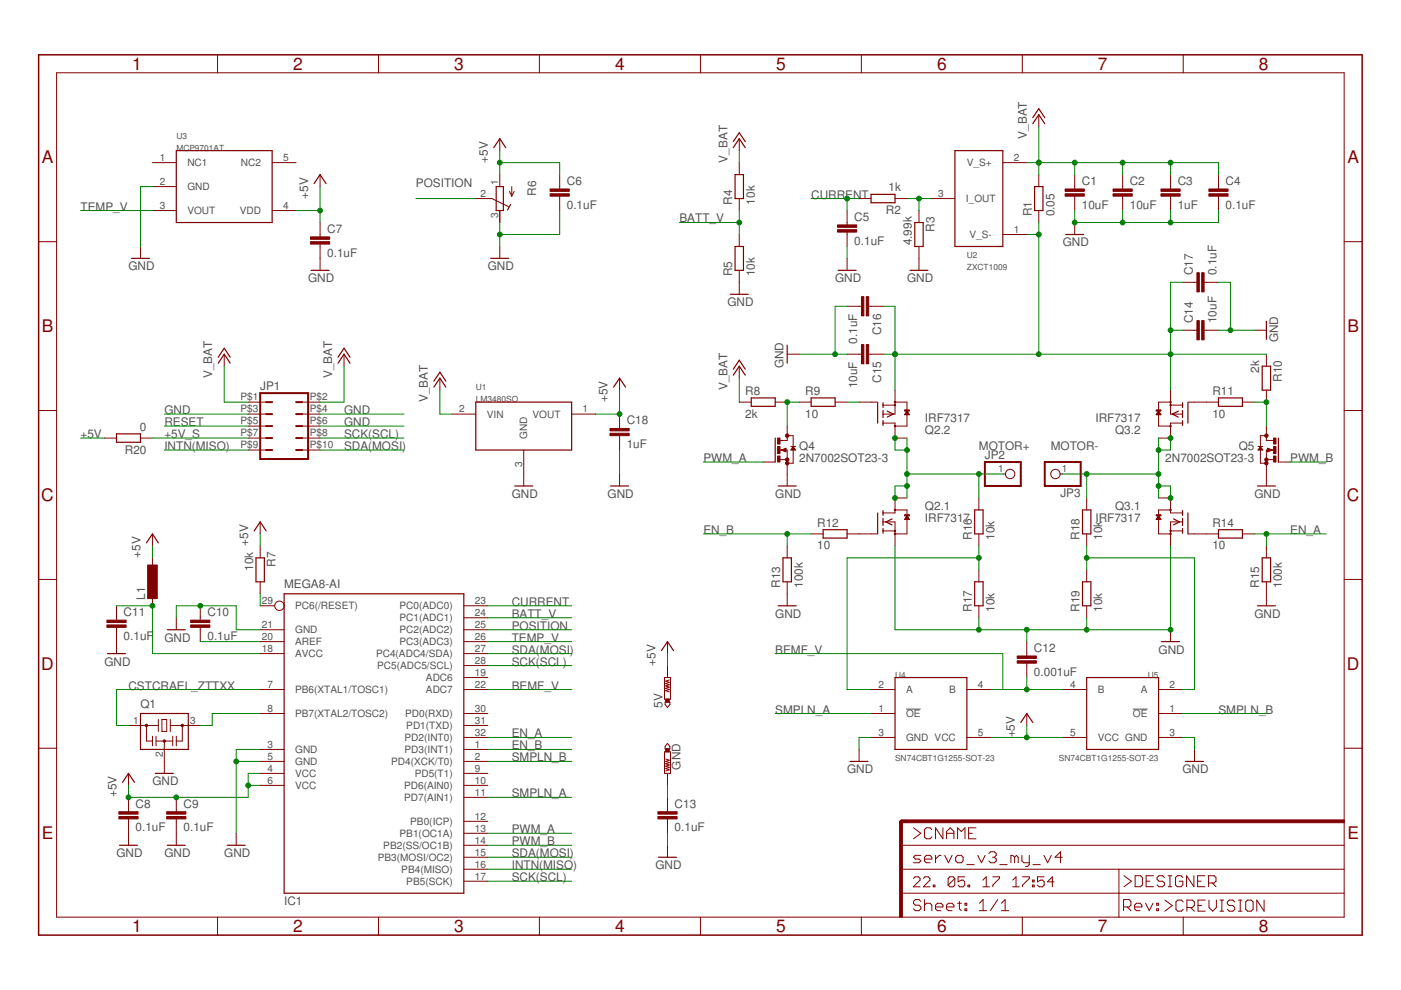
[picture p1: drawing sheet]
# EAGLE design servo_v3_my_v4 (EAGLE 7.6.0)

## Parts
5V  PTR1B1,27  [B1,27]
C1  10uF  C-EUC1206  [C1206]
C2  10uF  C-EUC1206  [C1206]
C3  1uF  C-EUC0603  [C0603]
C4  0.1uF  C-EUC0603  [C0603]
C5  0.1uF  C-EUC0603  [C0603]
C6  0.1uF  C-EUC0603  [C0603]
C7  0.1uF  C-EUC0603  [C0603]
C8  0.1uF  C-EUC0603  [C0603]
C9  0.1uF  C-EUC0603  [C0603]
C10  0.1uF  C-EUC0603  [C0603]
C11  0.1uF  C-EUC0603  [C0603]
C12  0.001uF  C-EUC0603  [C0603]
C13  0.1uF  C-EUC0603  [C0603]
C14  10uF  C-EUC1206  [C1206]
C15  10uF  C-EUC1206  [C1206]
C16  0.1uF  C-EUC0603  [C0603]
C17  0.1uF  C-EUC0603  [C0603]
C18  1uF  C-EUC0603  [C0603]
GND  PTR1B1,27  [B1,27]
IC1  MEGA8-AI  [TQFP32-08]
JP1  JP5QJP5Q_SMD  [JP5_DUAL_SIDE]
JP2  PINHD-1X1  [1X01]
JP3  PINHD-1X1  [1X01]
L1  L-EUL0603  [C0603]
Q1  CSTCRAEL_ZTTXX  [CSTCE_WIDE]
Q2  IRF7317  [SO-8]
Q3  IRF7317  [SO-8]
Q4  2N7002SOT23-3  [SOT23]
Q5  2N7002SOT23-3  [SOT23]
R1  0.05  R-EU_R1206  [R1206]
R2  1k  R-EU_R0603  [R0603]
R3  4.99k  R-EU_R0603  [R0603]
R4  10k  R-EU_R0603  [R0603]
R5  10k  R-EU_R0603  [R0603]
R6  R-TRIMM  [RTRIM_SMALL]
R7  10k  R-EU_R0603  [R0603]
R8  2k  R-EU_R0603  [R0603]
R9  10  R-EU_R0603  [R0603]
R10  2k  R-EU_R0603  [R0603]
R11  10  R-EU_R0603  [R0603]
R12  10  R-EU_R0603  [R0603]
R13  100k  R-EU_R0603  [R0603]
R14  10  R-EU_R0603  [R0603]
R15  100k  R-EU_R0603  [R0603]
R16  10k  R-EU_R0603  [R0603]
R17  10k  R-EU_R0603  [R0603]
R18  10k  R-EU_R0603  [R0603]
R19  10k  R-EU_R0603  [R0603]
R20  0  R-EU_R0603  [R0603]
U1  LM3480SO  [SOT23]
U2  ZXCT1009  [SOT23]
U3  MCP9701AT  [SC-70-5]
U4  SN74CBT1G1255-SOT-23  [SOT23-5]
U5  SN74CBT1G1255-SOT-23  [SOT23-5]

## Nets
+5V: 5V.TP C6.1 C7.1 C8.1 C9.1 C18.1 IC1.4(VCC) IC1.6(VCC) L1.1 R6.1(A) R7.1 R20.2 U1.1(VOUT) U3.4(VDD) U4.5(VCC) U5.5(VCC)
+5V_S: JP1.P$7 R20.1
BATT_V: IC1.24(PC1(ADC1)) R4.1 R5.2
BEMF_V: C12.2 IC1.22(ADC7) U4.4(B) U5.4(B)
CURRENT: C5.1 IC1.23(PC0(ADC0)) R2.2
EN_A: IC1.32(PD2(INT0)) R14.2 R15.2
EN_B: IC1.1(PD3(INT1)) R12.1 R13.2
GND: C1.2 C2.2 C3.2 C4.2 C5.2 C6.2 C7.2 C8.2 C9.2 C10.1 C11.2 C12.1 C13.2 C14.2 C15.2 C16.2 C17.2 C18.2 IC1.3(GND) IC1.5(GND) IC1.21(GND) JP1.P$3 JP1.P$4 JP1.P$6 Q1.2 Q2.1(.1:S) Q3.1(.1:S) Q4.2(S) Q5.2(S) R3.2 R5.1 R6.3(E) R13.1 R15.1 R17.1 R19.1 U1.3(GND) U3.2(GND) U4.3(GND) U5.3(GND)
INTN(MISO): IC1.16(PB4(MISO)) JP1.P$9
MOTOR+: JP2.1 Q2.5(.2:D) Q2.6(.2:D) Q2.7(.1:D) Q2.8(.1:D) R16.2
MOTOR-: JP3.1 Q3.5(.2:D) Q3.6(.2:D) Q3.7(.1:D) Q3.8(.1:D) R18.2
N$1: R2.1 R3.1 U2.3(I_OUT)
N$2: IC1.7(PB6(XTAL1/TOSC1)) Q1.1
N$3: IC1.8(PB7(XTAL2/TOSC2)) Q1.3
N$4: C11.1 IC1.18(AVCC) L1.2
N$5: C10.2 IC1.20(AREF)
N$6: C14.1 C15.1 C16.1 C17.1 Q2.3(.2:S) Q3.3(.2:S) R1.1 R10.1 U2.1(V_S-)
N$7: Q4.3(D) R8.2 R9.1
N$8: Q2.4(.2:G) R9.2
N$9: Q5.3(D) R10.2 R11.2
N$10: C13.1 GND.TP
N$14: Q2.2(.1:G) R12.2
N$15: Q3.2(.1:G) R14.1
N$18: Q3.4(.2:G) R11.1
N$20: R18.1 R19.2 U5.2(A)
N$21: R16.1 R17.2 U4.2(A)
POSITION: IC1.25(PC2(ADC2)) R6.2(S)
PWM_A: IC1.13(PB1(OC1A)) Q4.1(G)
PWM_B: IC1.14(PB2(SS/OC1B)) Q5.1(G)
RESET: IC1.29(PC6(/RESET)) JP1.P$5 R7.2
SCK(SCL): IC1.17(PB5(SCK)) IC1.28(PC5(ADC5/SCL)) JP1.P$8
SDA(MOSI): IC1.15(PB3(MOSI/OC2)) IC1.27(PC4(ADC4/SDA)) JP1.P$10
SMPLN_A: IC1.11(PD7(AIN1)) U4.1(!OE)
SMPLN_B: IC1.2(PD4(XCK/T0)) U5.1(!OE)
TEMP_V: IC1.26(PC3(ADC3)) U3.3(VOUT)
V_BAT: C1.1 C2.1 C3.1 C4.1 JP1.P$1 JP1.P$2 R1.2 R4.2 R8.1 U1.2(VIN) U2.2(V_S+)
Unconnected: IC1.9(PD5(T1)) IC1.10(PD6(AIN0)) IC1.12(PB0(ICP)) IC1.19(ADC6) IC1.30(PD0(RXD)) IC1.31(PD1(TXD)) U3.1(NC1) U3.5(NC2)

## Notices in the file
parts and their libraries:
m-pad-2.1: License : GNU General Public License version 2 (see bottom)
SparkFun-Aesthetics: Licensing: Creative Commons ShareAlike 4.0 International - https://creativecommons.org/licenses/by-sa/4.0
